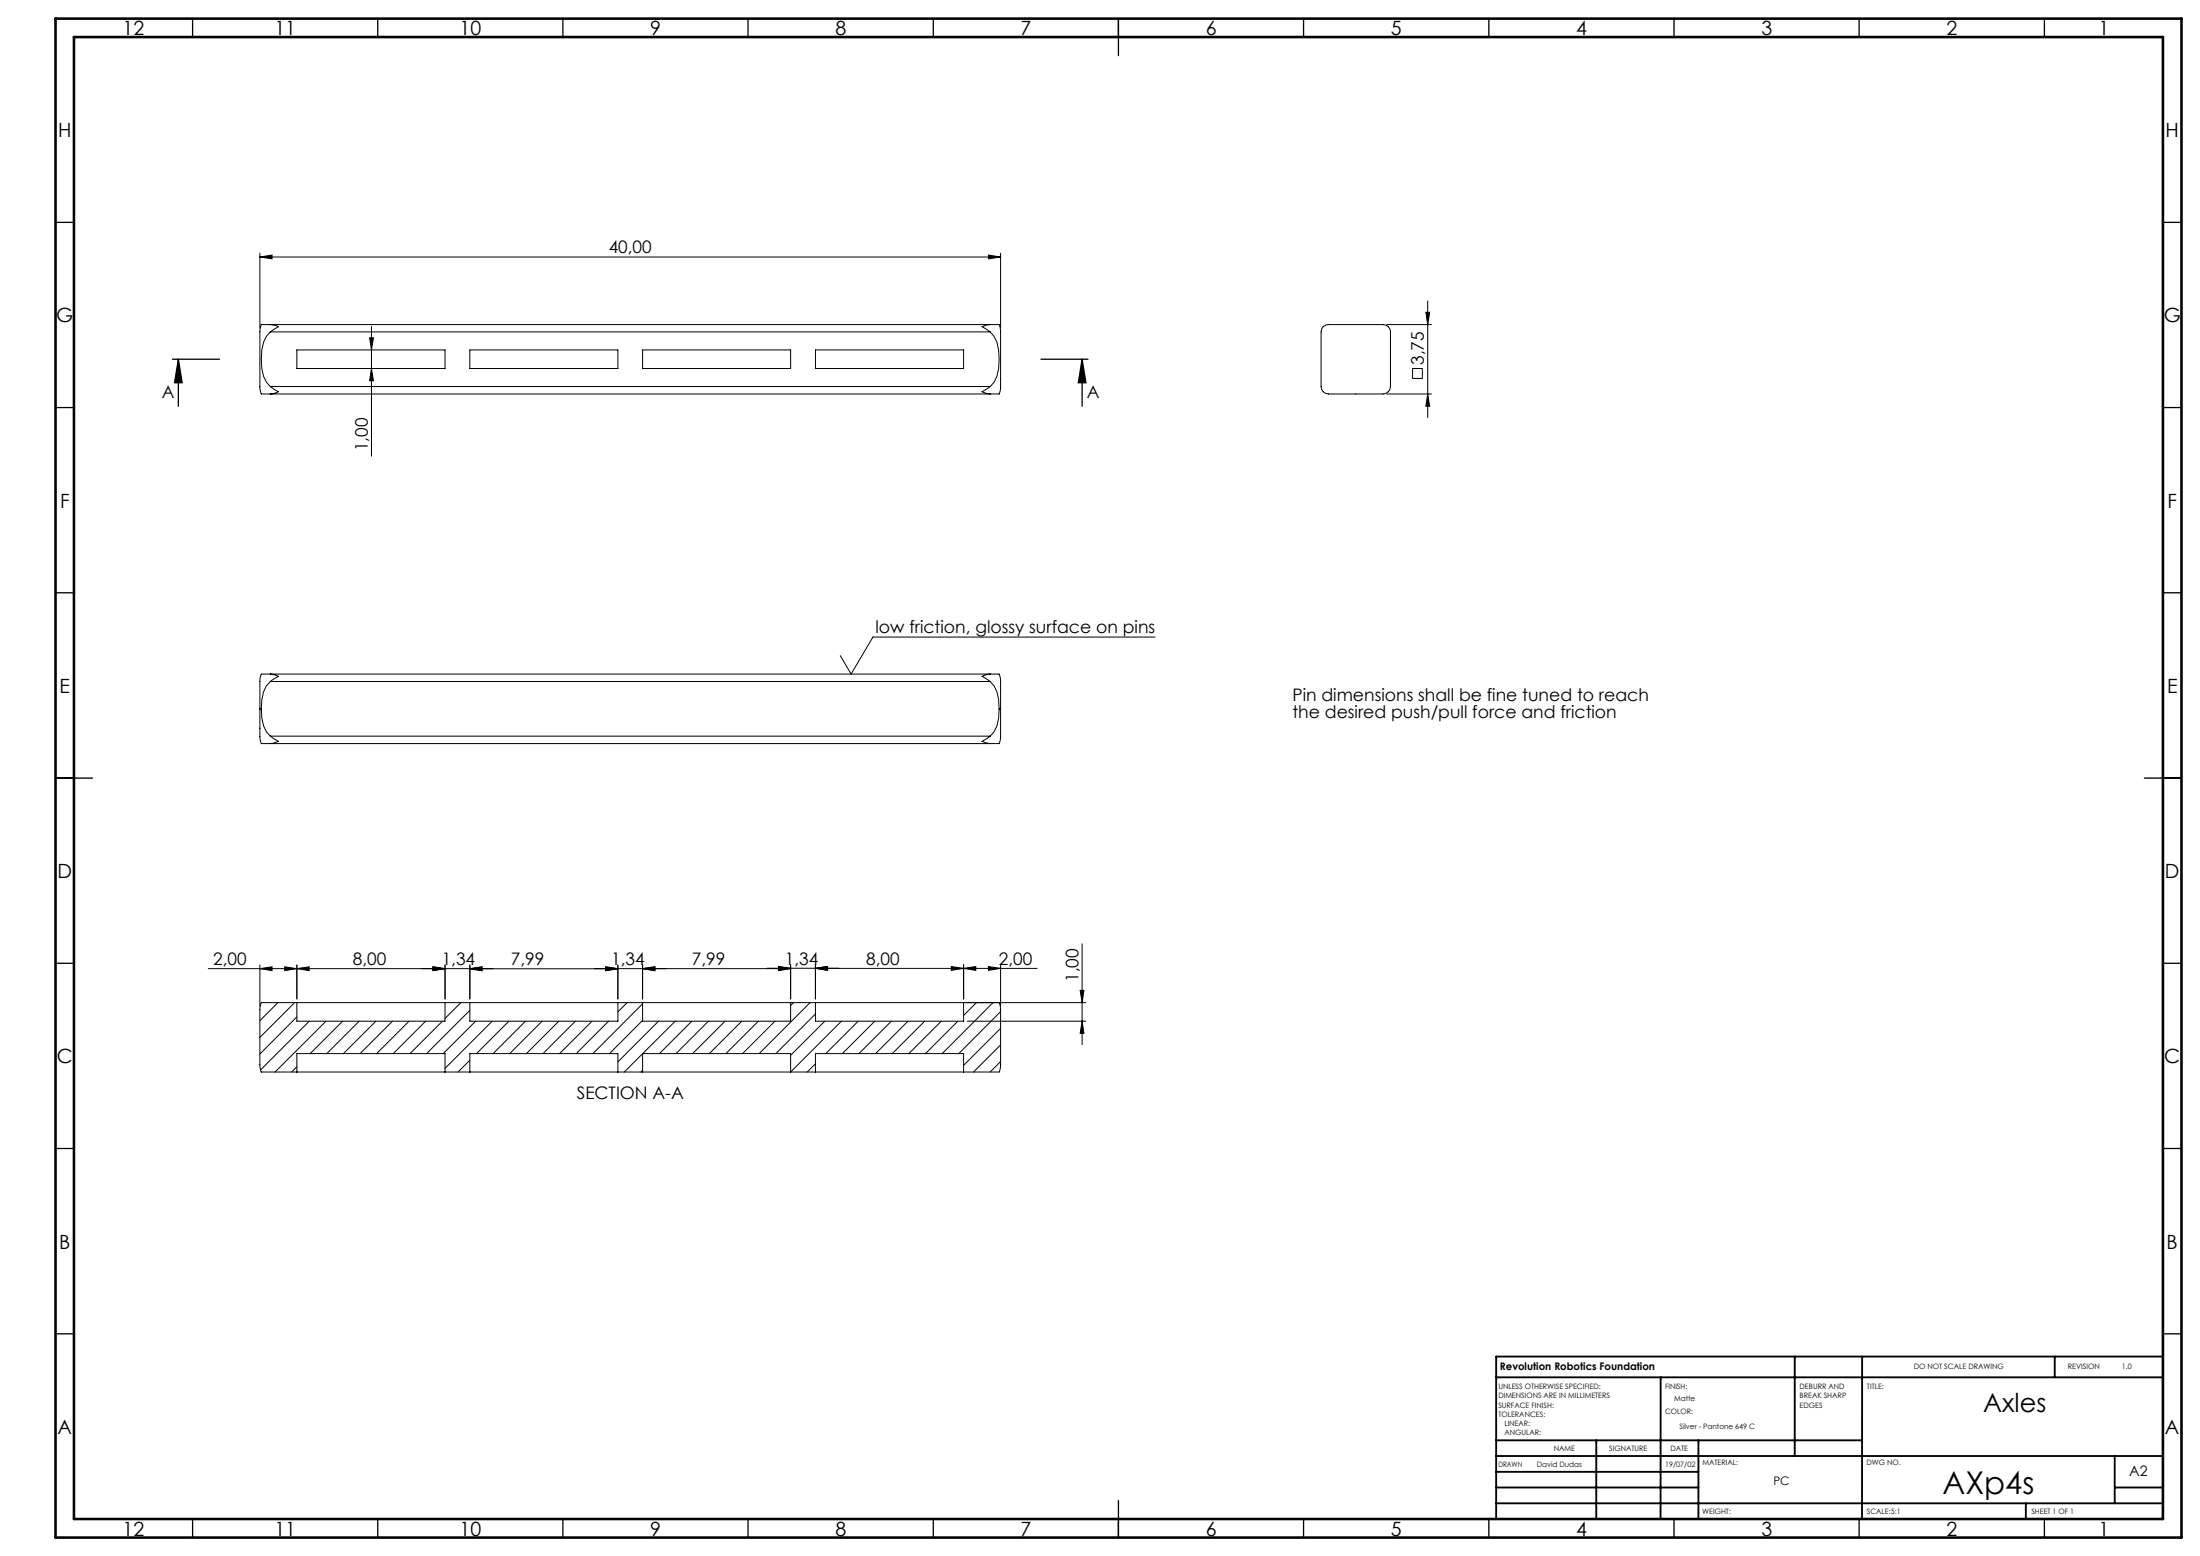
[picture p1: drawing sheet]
<svg xmlns="http://www.w3.org/2000/svg" width="594mm" height="420mm" viewBox="0 0 594 420" stroke-linecap="round" stroke-linejoin="round" font-family="sans-serif">
<g fill="none" stroke="#000" stroke-width=".27">
<path d="M70.2 69.4l3.2-.6v1.1zM70.2 68.4v20.1M70.2 69.4h200M266.9 68.8l3.3 .6-3.3 .5zM270.2 68.4v20.1M73 87.6h-2.4a15 15 0 0 0-.4 5.9v4.9a31.4 31.4 0 0 0 .2 7.5l.2 .4h2.4M73 89.6a8.9 8.9 0 0 0-2.4 7.4 8.9 8.9 0 0 0 2.4 7.3M73 87.6l2.2 .6-2.2 1.4M73 87.6h194.3M73 89.6h194.3M80.2 94.5h40v5h-40zM99.8 91.2h1l-.5 3.3z"/>
<path d="M100.3 99.5l.5 3.3h-1zM100.3 88.1v35M126.9 94.5h39.9v5h-39.9zM173.5 94.5h40v5h-40zM220.2 94.5h40v5h-40zM267.3 87.6h2.5l.1 .5a32.5 32.5 0 0 1 .3 7.6v6.5a10.6 10.6 0 0 1-.4 4.1h-2.5M267.3 89.6a8.9 8.9 0 0 1 2.5 7.4 8.9 8.9 0 0 1-2.5 7.3M267.3 87.6l-.9 .1-1.3 .5 2.2 1.4M357.3 88.2l.7-.5 .7-.1h13.6a2.48 2.48 0 0 1 2.5 .6 2.48 2.48 0 0 1 .6 2.6v12.4a2.5 2.5 0 0 1-.6 2.5 2.5 2.5 0 0 1-2.5 .6h-12.4a2.48 2.48 0 0 1-2.6-.5 2.48 2.48 0 0 1-.6-2.6v-13.6l.2-.9zM374.4 87.6h12.1M381.4 99.5h2.6v2.6h-2.6zM385 84.3h1l-.5 3.3z"/>
<path d="M385.5 81.3v31.4M73 104.3l2.2 1.4-1.3 .5-.9 .1M73 106.3h194.3M73 104.3h194.3M267.3 104.3l-2.2 1.4 2.2 .6M374.4 106.3h12.1M385.5 106.3l.5 3.4h-1zM311.9 172h-76.2l-5.9 9.9-2.9-4.9M70.2 191.3v3.5a15.3 15.3 0 0 0 .4 5.9h2.4M70.2 191.3h.4M70.6 191.3a8.9 8.9 0 0 0 2.4 7.4M73 181.9h-2.4l-.2 .5a35 35 0 0 0-.2 7.9v1"/>
<path d="M73 181.9l2.2 .6-2.2 1.5M73 184a8.9 8.9 0 0 0-2.4 7.3M73 198.7l2.2 1.4-2.2 .6M73 184h194.3M73 198.7h194.3M73 181.9h194.3M267.3 181.9h2.5a15.3 15.3 0 0 1 .4 5.9v3.5M267.3 184a8.9 8.9 0 0 1 2.5 7.3M267.3 198.7l-2.2 1.4 2.2 .6M267.3 181.9l-2.2 .6 2.2 1.5M269.8 191.3a8.9 8.9 0 0 1-2.5 7.4M269.8 191.3h.4"/>
<path d="M270.2 191.3v2a26.7 26.7 0 0 1-.3 7l-.1 .4h-2.5M73 200.7h194.3M292.2 254.8v27.2M56.2 261.5h77M70.2 261.5l3.2-.5v1zM70.2 260.5v11.1M75 270.6l-4.8 4.9M76.9 261l3.3 .5-3.3 .5zM79.6 270.6l-9.4 9.4M80.2 274.5l-10 10M80.2 261.5l3.3-.5v1zM80.2 260.5v9.1"/>
<path d="M80.2 270.6v5h40v-5M83.5 275.6l-13.2 13.2M88 275.6l-13.7 13.8M92.5 275.6l-8.8 8.8M97 275.6l-8.8 8.8M101.5 275.6l-8.8 8.8M106 275.6l-8.8 8.8M110.5 275.6l-8.8 8.8M114.9 275.6l-8.7 8.8M116.9 261l3.3 .5-3.3 .5zM119.5 275.6l-8.8 8.8M120.2 260.5v9.1"/>
<path d="M124.4 270.6l-4.2 4.3M126.9 261.5l3.2-.5v1zM126.9 260.5v9.1M126.9 272.7l-11.7 11.7M126.9 270.6v5h39.9v-5M126.9 261.5h39.9M128.4 275.6l-8.7 8.8M132.9 275.6l-12.7 12.8M137.4 275.6l-8.7 8.8M141.9 275.6l-8.8 8.8M146.4 275.6l-8.8 8.8M150.9 275.6l-8.8 8.8"/>
<path d="M155.4 275.6l-8.8 8.8M159.8 275.6l-8.7 8.8M163.5 261l3.3 .5-3.3 .5zM164.3 275.6l-8.7 8.8M166.8 260.5v9.1M169.3 270.6l-2.5 2.5M173.5 261.5l3.3-.5v1zM173.5 260.5v9.1M173.5 271l-13.4 13.4M173.5 275.4l-8.9 9M173.5 270.6v5h40v-5M177.8 275.6l-11 11"/>
<path d="M182.3 275.6l-8.8 8.8M186.8 275.6l-8.8 8.8M191.3 275.6l-8.8 8.8M195.8 275.6l-8.8 8.8M200.3 275.6l-8.8 8.8M204.8 275.6l-8.8 8.8M207.1 261.4h72.9M209.2 275.6l-8.7 8.8M210.2 260.9l3.3 .5-3.3 .5zM210.2 261l3.3 .5-3.3 .5zM213.5 260.4v9.2M213.5 261.5h-53"/>
<path d="M214.2 270.6l-.7 .8M218.7 270.6l-13.7 13.8M220.2 273.7l-10.7 10.7M220.2 261.4l3.2-.5v1zM220.2 260.4v9.2M220.2 270.6v5h40v-5M222.7 275.6l-9.2 9.3M227.2 275.6l-13.7 13.8v-5h-40v5M231.7 275.6l-8.7 8.8M236.2 275.6l-8.8 8.8M240.7 275.6l-8.8 8.8M245.1 275.6l-8.7 8.8"/>
<path d="M249.7 275.6l-8.8 8.8M254.1 275.6l-8.7 8.8M256.9 260.9l3.3 .5-3.3 .5zM258.6 275.6l-8.7 8.8M260.2 261.4l3.3-.5v1zM260.2 260.4v9.2M261.2 275.6h32M263.6 270.6l-3.4 3.5M266.9 260.9l3.3 .5-3.3 .5zM268.1 270.6l-13.7 13.8M269.8 270.6l.4 1.7v15.4l-.4 1.7h-199.2l-.4-1.2v-15.9l.4-1.7h222.6M270.2 273.1l-11.3 11.3"/>
<path d="M270.2 277.6l-10 10M270.2 260.4v11.2M291.6 267.3h1.1l-.5 3.3zM292.2 275.6l.5 3.3h-1.1zM80.2 288l-1.5 1.4M80.2 289.4v-5h40v5M126.9 286.2l-3.3 3.2M126.9 289.4v-5h39.9v5M173.5 284.4l-4.9 5M173.5 288.9l-.5 .5M220.2 287.1l-2.3 2.3M220.2 289.4v-5h40v5"/>
<path d="M270.2 282.1l-7.3 7.3M270.2 286.5l-2.9 2.9"/>
</g>
<g fill="none" stroke="#000" stroke-width=".35">
<path d="M52 5v5M102 5v5M152 5v5M202 5v5M252 5v5M302 5v10M352 5v5M402 5v5M452 5v5M502 5v5M552 5v5M15 60h5"/>
<path d="M584 60h5M46.6 97h12.7M48.2 97l1 6.3h-2.1zM48.2 97v12.7M281.1 97h12.7M292.2 97l1 6.3h-2.1zM292.2 97v12.7M15 110h5M584 110h5M15 160h5M584 160h5M15 210h10"/>
<path d="M579 210h10M15 260h5M584 260h5M15 310h5M584 310h5M15 360h5M584 360h5M52 410v5M102 410v5M152 410v5M202 410v5M252 410v5"/>
<path d="M302 405v10M352 410v5M402 410v5M452 410v5M502 410v5M552 410v5"/>
</g>
<g fill="none" stroke="#000" stroke-width=".5">
<path d="M404 371.8h180M448.4 371.8l-.1 38.3M484.6 366.2v26.8M502.8 366.2l-.1 43.9M554.8 366.2v5.6M584 366.2h-180v43.8M404 388.8h98.8M404 397.3h54.6M404 393h180M431 388.8v21.2M458.6 388.8v21.2M571 393v12.8"/>
<path d="M404 405.8h180M404 401.5h54.6M547 405.8v4.2M571 401.5h13"/>
</g>
<path d="M15 5h574v410h-574zM20 10h564v400h-564z" fill="none" stroke="#000" stroke-width=".7"/>
<g fill="#000">
<path d="M70.2 69.4l3.2-.6v1.1zM266.9 68.8l3.3 .6-3.3 .5zM70.2 261.5l3.2-.5v1zM76.9 261l3.3 .5-3.3 .5zM116.9 261l3.3 .5-3.3 .5zM126.9 261.5l3.2-.5v1zM163.5 261l3.3 .5-3.3 .5zM173.5 261.5l3.3-.5v1zM210.2 260.9l3.3 .5-3.3 .5zM220.2 261.4l3.2-.5v1zM260.2 261.4l3.3-.5v1zM266.9 260.9l3.3 .5-3.3 .5z"/>
<path d="M99.8 91.2h1l-.5 3.3zM100.3 99.5l.5 3.3h-1zM291.6 267.3h1.1l-.5 3.3zM292.2 275.6l.5 3.3h-1.1z"/>
<path d="M292.2 97l1 6.3h-2.1zM48.2 97l1 6.3h-2.1z"/>
<path d="M385.5 106.3l.5 3.4h-1zM385 84.3h1l-.5 3.3z"/>
<path d="M116.9 261l3.3 .5-3.3 .5zM80.2 261.5l3.3-.5v1zM163.5 261l3.3 .5-3.3 .5zM126.9 261.5l3.2-.5v1zM210.2 261l3.3 .5-3.3 .5zM173.5 261.5l3.3-.5v1zM256.9 260.9l3.3 .5-3.3 .5zM220.2 261.4l3.2-.5v1z"/>
</g>
<text font-size="8.5" x="524.5" y="403.2">AXp4s</text>
<text font-size="7.1" x="535.5" y="381">Axles</text>
<g font-size="5.3">
<text x="33.1" y="9.5">12</text>
<text x="74.1" y="9.5">11</text>
<text x="124.1" y="9.5">10</text>
<text x="175.6" y="9.5">9</text>
<text x="225.6" y="9.5">8</text>
<text x="275.6" y="9.5">7</text>
<text x="325.6" y="9.5">6</text>
<text x="375.6" y="9.5">5</text>
<text x="425.6" y="9.5">4</text>
<text x="475.6" y="9.5">3</text>
<text x="525.6" y="9.5">2</text>
<text x="566.6" y="9.5">1</text>
<text x="15.7" y="37">H</text>
<text x="584.7" y="37">H</text>
<text x="15.2" y="87">G</text>
<text x="584.2" y="87">G</text>
<text x="16.2" y="137">F</text>
<text x="585.2" y="137">F</text>
<text x="16.1" y="187">E</text>
<text x="585.1" y="187">E</text>
<text x="15.5" y="237">D</text>
<text x="584.5" y="237">D</text>
<text x="15.4" y="287">C</text>
<text x="584.4" y="287">C</text>
<text x="16" y="337">B</text>
<text x="585" y="337">B</text>
<text x="15.5" y="387">A</text>
<text x="584.5" y="387">A</text>
<text x="33.1" y="414.5">12</text>
<text x="74.1" y="414.5">11</text>
<text x="124.1" y="414.5">10</text>
<text x="175.6" y="414.5">9</text>
<text x="225.6" y="414.5">8</text>
<text x="275.6" y="414.5">7</text>
<text x="325.6" y="414.5">6</text>
<text x="375.6" y="414.5">5</text>
<text x="425.6" y="414.5">4</text>
<text x="475.6" y="414.5">3</text>
<text x="525.6" y="414.5">2</text>
<text x="566.6" y="414.5">1</text>
</g>
<g font-size="4.7">
<text x="164.4" y="68.3">40,00</text>
<text x="384.4" y="98.5" transform="rotate(-90 384.4 98.5)">3,75</text>
<text x="43.7" y="107.5">A</text>
<text x="293.4" y="107.5">A</text>
<text x="99.3" y="121.8" transform="rotate(-90 99.3 121.8)">1,00</text>
<text x="236.4" y="170.9">low friction, glossy surface on pins</text>
<text x="349" y="189.3">Pin dimensions shall be fine tuned to reach</text>
<text x="349" y="193.8">the desired push/pull force and friction</text>
<text x="57.5" y="260.4">2,00</text>
<text x="95.3" y="260.4">8,00</text>
<text x="119.3" y="260.4">1,34</text>
<text x="137.9" y="260.5">7,99</text>
<text x="165" y="260.4">1,34</text>
<text x="186.8" y="260.4">7,99</text>
<text x="211.9" y="260.3">1,34</text>
<text x="233.8" y="260.4">8,00</text>
<text x="269.7" y="260.4">2,00</text>
<text x="291.2" y="265.1" transform="rotate(-90 291.2 265.1)">1,00</text>
<text x="155.7" y="296.6">SECTION A-A</text>
</g>
<text font-size="3.9" x="574.9" y="398.5">A2</text>
<text font-size="3.2" x="478.8" y="400.9">PC</text>
<text font-size="2.8" x="405" y="369.9">Revolution Robotics Foundation</text>
<g font-size="2">
<text x="516.7" y="369.6">DO NOT SCALE DRAWING</text>
<text x="558.3" y="369.6">REVISION</text>
<text x="572.9" y="369.6">1.0</text>
<text x="404.6" y="374.9">UNLESS OTHERWISE SPECIFIED:</text>
<text x="404.6" y="377.4">DIMENSIONS ARE IN MILLIMETERS</text>
<text x="449.6" y="374.9">FINISH:</text>
<text x="485.9" y="374.9">DEBURR AND</text>
<text x="485.9" y="377.4">BREAK SHARP</text>
<text x="504.1" y="374.9">TITLE:</text>
<text x="404.6" y="379.9">SURFACE FINISH:</text>
<text x="404.6" y="382.4">TOLERANCES:</text>
<text x="449.6" y="381.8">COLOR:</text>
<text x="452" y="378.3">Matte</text>
<text x="485.9" y="379.9">EDGES</text>
<text x="406.2" y="384.9">LINEAR:</text>
<text x="406.2" y="387.4">ANGULAR:</text>
<text x="453.5" y="385.7">Silver - Pantone 649 C</text>
<text x="404.6" y="396">DRAWN</text>
<text x="414.9" y="396">David Dudas</text>
<text x="419.5" y="391.8">NAME</text>
<text x="434.5" y="391.7">SIGNATURE</text>
<text x="449.6" y="395.9">19/07/02</text>
<text x="451" y="391.7">DATE</text>
<text x="459.6" y="395.5">MATERIAL:</text>
<text x="504" y="395.5">DWG NO.</text>
<text x="459.6" y="408.5">WEIGHT:</text>
<text x="504.1" y="408.6">SCALE:5:1</text>
<text x="548.5" y="408.6">SHEET 1 OF 1</text>
</g>
</svg>
